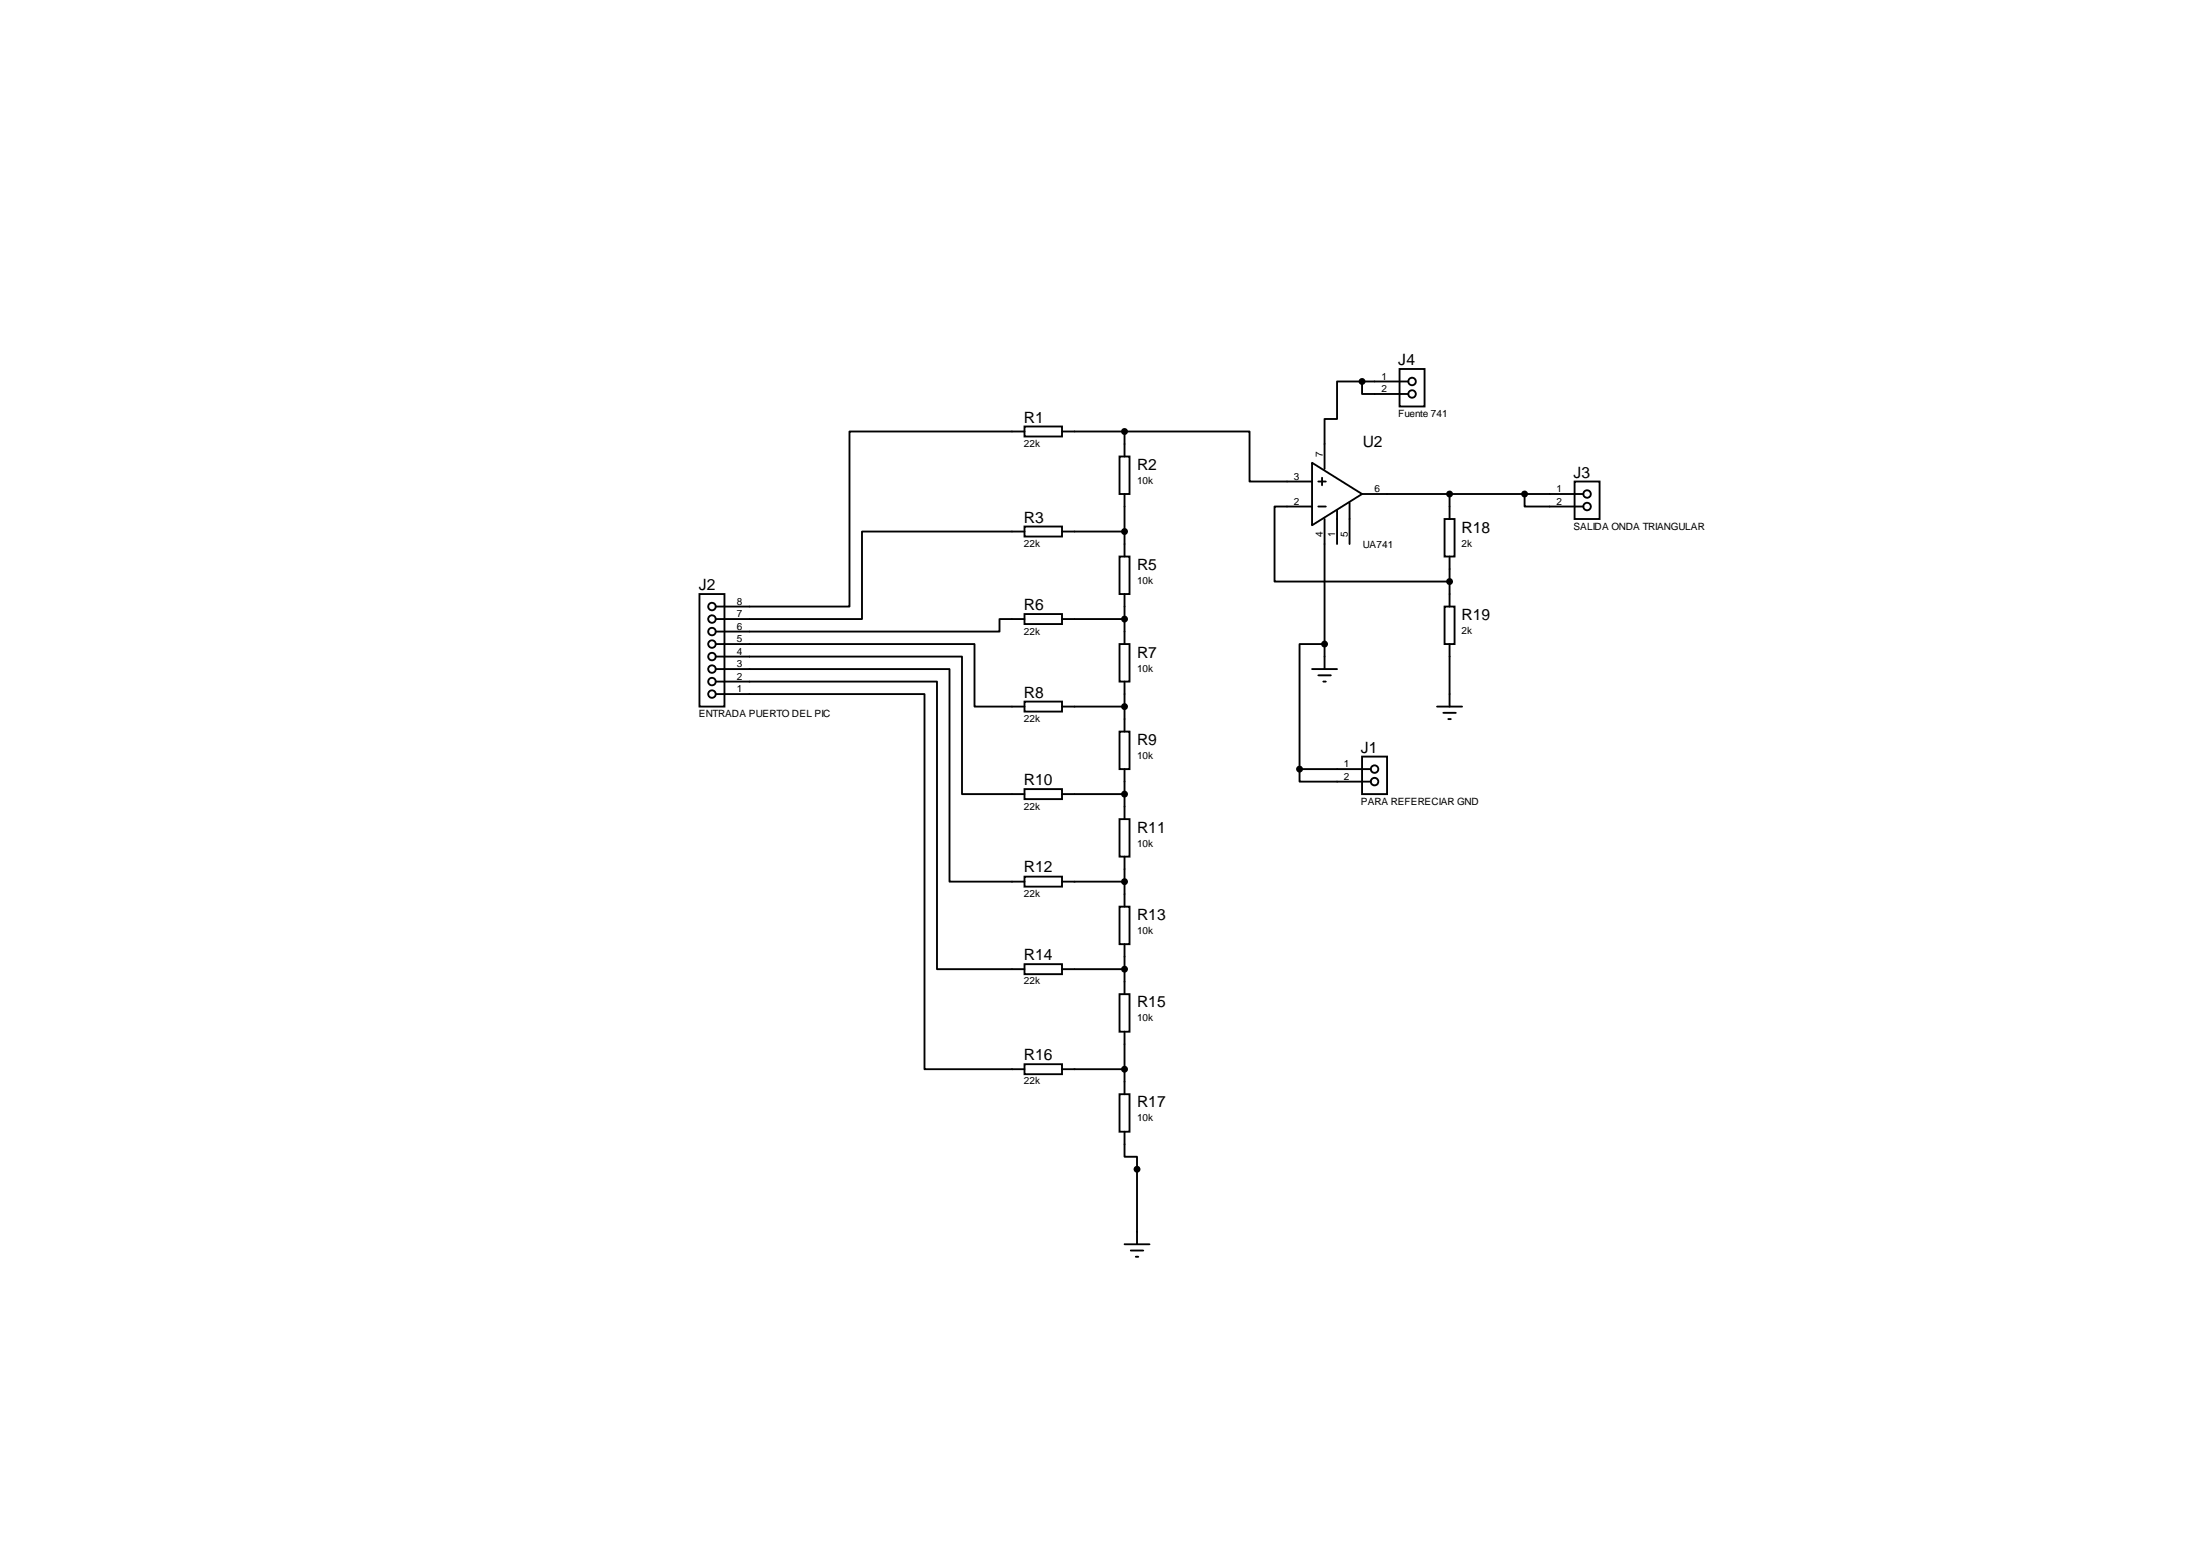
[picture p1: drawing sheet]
<svg xmlns="http://www.w3.org/2000/svg" width="297mm" height="210mm" viewBox="0 0 297 210" stroke-linecap="round" stroke-linejoin="round" font-family="sans-serif">
<g fill="none" stroke="#000" stroke-width=".25">
<path d="M138.8 57.8h5v1.3h-5zM138.8 58.4h-23.7v23.7h-18.2M143.8 58.4h8.5M152.3 58.4h16.9v6.8h8.5M152.3 58.4v3.4M184.5 51.7v1.7h6.3M184.5 51.7h-3.4v5h-1.7v6.8M184.5 51.7h6.3M189.6 50h3.4v5h-3.4zM138.8 71.3h5v1.4h-5zM138.8 72h-22v11.8h-19.9M143.8 72h8.5"/>
<path d="M151.6 61.8h1.4v5.1h-1.4zM151.6 75.4h1.4v5h-1.4zM152.3 66.9v8.5M177.7 62.7l6.8 4.2-6.8 4.2zM177.7 68.6h-5.1v10.2h23.7M178.6 68.6h1M178.6 65.2h1M179.1 64.7v1M179.4 70.3v20.3M181.1 69.1v4.6M182.8 68.1v5.6M184.5 66.9h30"/>
<path d="M195.7 70.3h1.3v5.1h-1.3zM196.3 66.9v3.4M196.3 75.4v6.7M206.5 66.9v1.7h8M213.3 65.2h3.4v5.1h-3.4zM94.7 80.4h3.4v15.3h-3.4zM96.9 94h28.3v50.8h13.6M96.9 92.3h30v38.9h11.9M96.9 90.6h31.7v28.8h10.2M96.9 88.9h33.4v18.6h8.5M96.9 87.2h35.1v8.5h6.8M138.8 83.2h5v1.3h-5z"/>
<path d="M138.8 95h5v1.4h-5zM138.8 83.8h-3.4v1.7h-38.5M143.8 83.8h8.5M143.8 95.7h8.5M151.6 87.2h1.4v5.1h-1.4zM151.6 99.1h1.4v5.1h-1.4zM152.3 80.4v6.8M152.3 92.3v6.8M177.7 90.6h3.4M178.6 91.5h1.7M179.2 92.3h.4M179.4 87.2h-3.4v17"/>
<path d="M194.6 95.7h3.4M195.5 96.5h1.7M195.7 82.1h1.3v5.1h-1.3zM196.2 97.4h.3M196.3 87.2v8.5M138.8 106.9h5v1.3h-5zM138.8 118.7h5v1.4h-5zM143.8 107.5h8.5M143.8 119.4h8.5M151.6 110.9h1.4v5.1h-1.4zM152.3 104.2v6.7M152.3 116v6.8"/>
<path d="M176 104.2v1.6h9.7M176 104.2h9.7M184.5 102.5h3.4v5h-3.4zM138.8 130.6h5v1.3h-5zM143.8 131.2h8.5M151.6 122.8h1.4v5.1h-1.4zM151.6 134.6h1.4v5.1h-1.4zM152.3 127.9v6.7M152.3 139.7v8.5M138.8 144.1h5v1.4h-5zM143.8 144.8h8.5M151.6 148.2h1.4v5.1h-1.4z"/>
<path d="M152.3 153.3v3.3h1.7v11.9M152.3 168.5h3.4M153.2 169.3h1.7M153.8 170.2h.4"/>
<circle cx="191.3" cy="53.4" r=".51"/>
<circle cx="191.3" cy="51.7" r=".51"/>
<circle cx="215" cy="68.6" r=".51"/>
<circle cx="215" cy="66.9" r=".51"/>
<circle cx="96.4" cy="85.5" r=".51"/>
<circle cx="96.4" cy="87.2" r=".51"/>
<circle cx="96.4" cy="88.9" r=".51"/>
<circle cx="96.4" cy="82.1" r=".51"/>
<circle cx="96.4" cy="94" r=".51"/>
<circle cx="96.4" cy="90.6" r=".51"/>
<circle cx="96.4" cy="92.3" r=".51"/>
<circle cx="96.4" cy="83.8" r=".51"/>
<circle cx="186.2" cy="104.2" r=".51"/>
<circle cx="186.2" cy="105.8" r=".51"/>
</g>
<g fill="#000" stroke="#000" stroke-width=".25">
<circle cx="152.3" cy="58.4" r=".34"/>
<circle cx="184.5" cy="51.7" r=".34"/>
<circle cx="152.3" cy="72" r=".34"/>
<circle cx="196.3" cy="66.9" r=".34"/>
<circle cx="196.3" cy="78.8" r=".34"/>
<circle cx="206.5" cy="66.9" r=".34"/>
<circle cx="152.3" cy="83.8" r=".34"/>
<circle cx="152.3" cy="95.7" r=".34"/>
<circle cx="179.4" cy="87.2" r=".34"/>
<circle cx="152.3" cy="119.4" r=".34"/>
<circle cx="152.3" cy="107.5" r=".34"/>
<circle cx="176" cy="104.2" r=".34"/>
<circle cx="152.3" cy="131.2" r=".34"/>
<circle cx="152.3" cy="144.8" r=".34"/>
<circle cx="154" cy="158.3" r=".34"/>
</g>
<g font-size="2.1">
<text x="189.4" y="49.5">J4</text>
<text x="138.7" y="57.2">R1</text>
<text x="154" y="63.7">R2</text>
<text x="184.6" y="60.5">U2</text>
<text x="213.1" y="64.7">J3</text>
<text x="138.7" y="70.8">R3</text>
<text x="154" y="77.2">R5</text>
<text x="198" y="72.2">R18</text>
<text x="94.7" y="79.9">J2</text>
<text x="138.7" y="82.6">R6</text>
<text x="154" y="89.1">R7</text>
<text x="198" y="84">R19</text>
<text x="138.7" y="94.5">R8</text>
<text x="154" y="100.9">R9</text>
<text x="184.3" y="102">J1</text>
<text x="138.7" y="106.4">R10</text>
<text x="154" y="112.8">R11</text>
<text x="138.7" y="118.1">R12</text>
<text x="154" y="124.6">R13</text>
<text x="138.7" y="130">R14</text>
<text x="154" y="136.4">R15</text>
<text x="138.7" y="143.5">R16</text>
<text x="154" y="150">R17</text>
</g>
<g font-size="1.4">
<text x="187.1" y="51.4">1</text>
<text x="187.1" y="53.1">2</text>
<text x="189.4" y="56.5">Fuente 741</text>
<text x="138.7" y="60.6">22k</text>
<text x="154" y="65.5">10k</text>
<text x="175.3" y="65">3</text>
<text x="179.2" y="61.8" transform="rotate(-90 179.2 61.8)">7</text>
<text x="175.3" y="68.3">2</text>
<text x="186.2" y="66.6">6</text>
<text x="210.8" y="66.6">1</text>
<text x="210.8" y="68.3">2</text>
<text x="213.1" y="71.7">SALIDA ONDA TRIANGULAR</text>
<text x="138.7" y="74.1">22k</text>
<text x="179.2" y="72.7" transform="rotate(-90 179.2 72.7)">4</text>
<text x="180.8" y="72.7" transform="rotate(-90 180.8 72.7)">1</text>
<text x="182.5" y="72.7" transform="rotate(-90 182.5 72.7)">5</text>
<text x="184.6" y="74.3">UA741</text>
<text x="198" y="74">2k</text>
<text x="99.8" y="83.6">7</text>
<text x="99.8" y="81.9">8</text>
<text x="154" y="79.1">10k</text>
<text x="99.8" y="88.7">4</text>
<text x="99.8" y="87">5</text>
<text x="99.8" y="85.3">6</text>
<text x="138.7" y="86">22k</text>
<text x="198" y="85.9">2k</text>
<text x="99.8" y="93.7">1</text>
<text x="99.8" y="92">2</text>
<text x="99.8" y="90.4">3</text>
<text x="154" y="90.9">10k</text>
<text x="94.7" y="97.1">ENTRADA PUERTO DEL PIC</text>
<text x="138.7" y="97.8">22k</text>
<text x="154" y="102.8">10k</text>
<text x="182" y="103.9">1</text>
<text x="182" y="105.6">2</text>
<text x="138.7" y="109.7">22k</text>
<text x="184.3" y="109">PARA REFERECIAR GND</text>
<text x="154" y="114.7">10k</text>
<text x="138.7" y="121.4">22k</text>
<text x="154" y="126.4">10k</text>
<text x="138.7" y="133.3">22k</text>
<text x="154" y="138.3">10k</text>
<text x="138.7" y="146.8">22k</text>
<text x="154" y="151.8">10k</text>
</g>
</svg>
